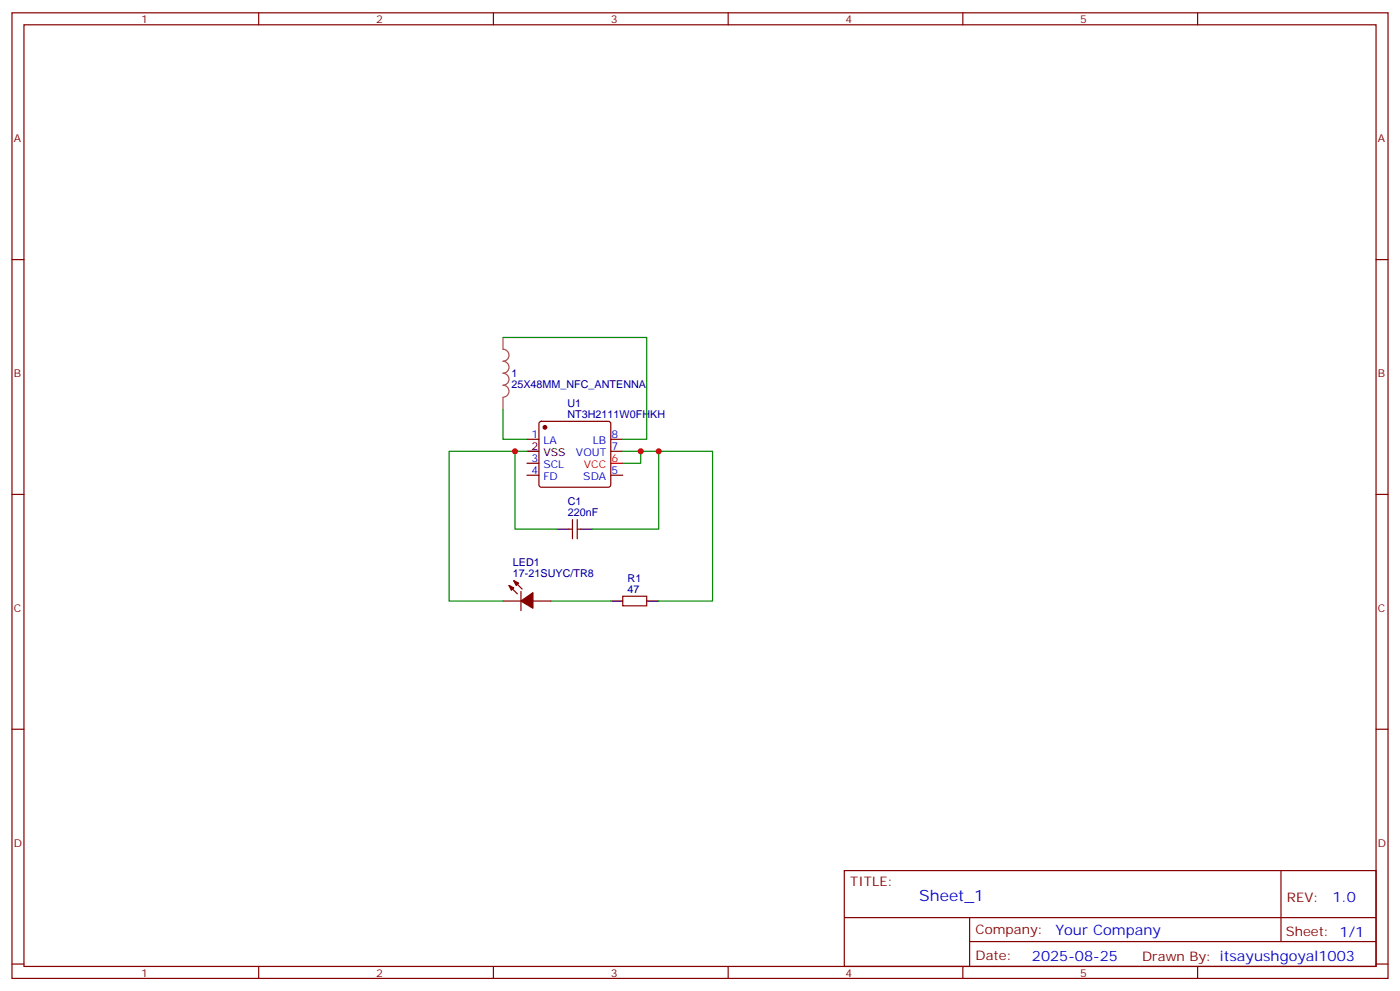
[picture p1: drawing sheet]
<svg xmlns="http://www.w3.org/2000/svg" width="412mm" height="292mm" viewBox="0 0 412 292" stroke-linecap="round" stroke-linejoin="round" font-family="sans-serif">
<g fill="none" stroke="#870000" stroke-width=".35">
<path d="M3.5 3.8h405.4v284.3h-405.4zM7.1 7.3h398.2v277.3h-398.2zM76.2 3.8v3.5M145.3 3.8v3.5M214.5 3.8v3.5M283.6 3.8v3.5M352.8 3.8v3.5M3.5 76.4h3.6M405.3 76.4h3.6M155.2 129.4h3.5M155.2 139.9h3.5M155.2 136.4h3.5"/>
<path d="M159 124.3l.5-.2h19.7l.5 .2 .2 .5v18l-.2 .5-.5 .2h-19.7l-.5-.3-.3-.4v-18zM179.9 129.4h3.5M179.9 132.9h3.5M179.9 139.9h3.5M3.5 145.6h3.6M167.6 155.8h1M168.6 153v5.6M170 153v5.6M170 155.8h1.1M405.3 145.6h3.6M148.2 177h5.3M149.9 172.4l2.5 2.5"/>
<path d="M151.3 171l2.5 2.5M153.5 174.2v5.6M157 177h5.3M183.4 175.6h7.1v2.8h-7.1zM3.5 214.7h3.6M405.3 214.7h3.6M248.7 256.4h156.6v28.2h-156.6zM377.3 256.4v20.9M248.7 270.2h156.5M285.6 277.3h119.6M285.6 270.2v14.1M3.5 283.9h3.6"/>
<path d="M76.2 284.6v3.5M145.3 284.6v3.5M214.5 284.6v3.5M283.6 284.6v3.5M352.8 284.6v3.5M405.3 283.9h3.6"/>
</g>
<path d="M179.9 136.4h3.5" fill="none" stroke="#f00" stroke-width=".35"/>
<path d="M155.2 132.9h3.5M164 155.8h3.6M171.1 155.8h3.5M179.9 177h3.5M190.5 177h3.5" fill="none" stroke="#000" stroke-width=".35"/>
<g fill="#870000" stroke="#870000" stroke-width=".35">
<path d="M149.9 172.4l1.4 .7-.7 .7z"/>
<path d="M151.3 171l1.5 .7-.8 .7z"/>
<path d="M153.5 177l3.5-2.5v4.6z"/>
<circle cx="160.5" cy="125.8" r=".53"/>
</g>
<path d="M148.2 99.4v3.4a1.76 1.76 0 0 1 1.7 1.8 1.76 1.76 0 0 1-1.7 1.8 1.76 1.76 0 0 1 1.7 1.7 1.76 1.76 0 0 1-1.7 1.8 1.76 1.76 0 0 1 1.7 1.8 1.76 1.76 0 0 1-1.7 1.7 1.76 1.76 0 0 1 1.7 1.8 1.76 1.76 0 0 1-1.7 1.8M148.2 117.1v3.4" fill="none" stroke="#a64a4a" stroke-width=".35"/>
<path d="M148.2 99.4h42.3v30h-7.1M148.2 120.5v8.9h7M151.7 132.9v22.9h12.3M155.2 132.9h-22.9v44.1h15.9M183.4 132.9h26.5v44.1h-15.9M188.7 132.9v3.5h-5.3M194 132.9v22.9h-19.4M162.3 177h17.6" fill="none" stroke="#008700" stroke-width=".35"/>
<g fill="#c00">
<circle cx="151.7" cy="132.9" r=".88"/>
<circle cx="188.7" cy="132.9" r=".88"/>
<circle cx="194" cy="132.9" r=".88"/>
</g>
<text font-size="4.6" fill="#00f" x="270.8" y="265.4">Sheet_1</text>
<g font-size="4.2" fill="#00f">
<text x="392.5" y="265.6">1.0</text>
<text x="310.9" y="275.2">Your Company</text>
<text x="304" y="283">2025-08-25</text>
</g>
<g font-size="3.9" fill="#800">
<text x="250.5" y="260.9">TITLE:</text>
<text x="379.1" y="265.6">REV:</text>
<text x="287.4" y="275.1">Company:</text>
<text x="378.7" y="275.8">Sheet: 1/1</text>
<text x="287.4" y="282.8">Date:</text>
<text x="336.4" y="282.9">Drawn By: itsayushgoyal1003</text>
</g>
<g font-size="3.2" fill="#800">
<text x="41.6" y="6.8">1</text>
<text x="110.8" y="6.8">2</text>
<text x="179.9" y="6.8">3</text>
<text x="249.1" y="6.8">4</text>
<text x="318.2" y="6.8">5</text>
<text x="4.1" y="41.9">A</text>
<text x="405.9" y="41.9">A</text>
<text x="4.1" y="111">B</text>
<text x="405.9" y="111">B</text>
<text x="4.1" y="180.2">C</text>
<text x="405.9" y="180.2">C</text>
<text x="4.1" y="249.3">D</text>
<text x="405.9" y="249.3">D</text>
<text x="41.6" y="287.6">1</text>
<text x="110.8" y="287.6">2</text>
<text x="179.9" y="287.6">3</text>
<text x="249.1" y="287.6">4</text>
<text x="318.2" y="287.6">5</text>
</g>
<g font-size="3.2" fill="#000080">
<text x="150.6" y="111.1">1</text>
<text x="150.6" y="114.3">25X48MM_NFC_ANTENNA</text>
<text x="167.2" y="119.8">U1</text>
<text x="167.2" y="123">NT3H2111W0FHKH</text>
<text x="167.2" y="148.7">C1</text>
<text x="167.2" y="151.9">220nF</text>
<text x="151.1" y="166.7">LED1</text>
<text x="151.1" y="169.9">17-21SUYC/TR8</text>
<text x="184.9" y="171.3">R1</text>
<text x="184.9" y="174.5">47</text>
</g>
<g font-size="3.2" fill="#00f">
<text x="156.6" y="129">1</text>
<text x="160.1" y="130.8">LA</text>
<text x="174.7" y="130.8">LB</text>
<text x="180.1" y="129">8</text>
<text x="156.6" y="136.1">3</text>
<text x="160.1" y="137.8">SCL</text>
<text x="169.7" y="134.3">VOUT</text>
<text x="180.1" y="132.5">7</text>
<text x="156.6" y="139.6">4</text>
<text x="160.1" y="141.4">FD</text>
<text x="171.8" y="141.4">SDA</text>
<text x="180.1" y="139.6">5</text>
</g>
<g font-size="3.2">
<text x="156.6" y="132.5">2</text>
<text x="160.1" y="134.3">VSS</text>
</g>
<g font-size="3.2" fill="#f00">
<text x="172" y="137.8">VCC</text>
<text x="180.1" y="136.1">6</text>
</g>
</svg>
